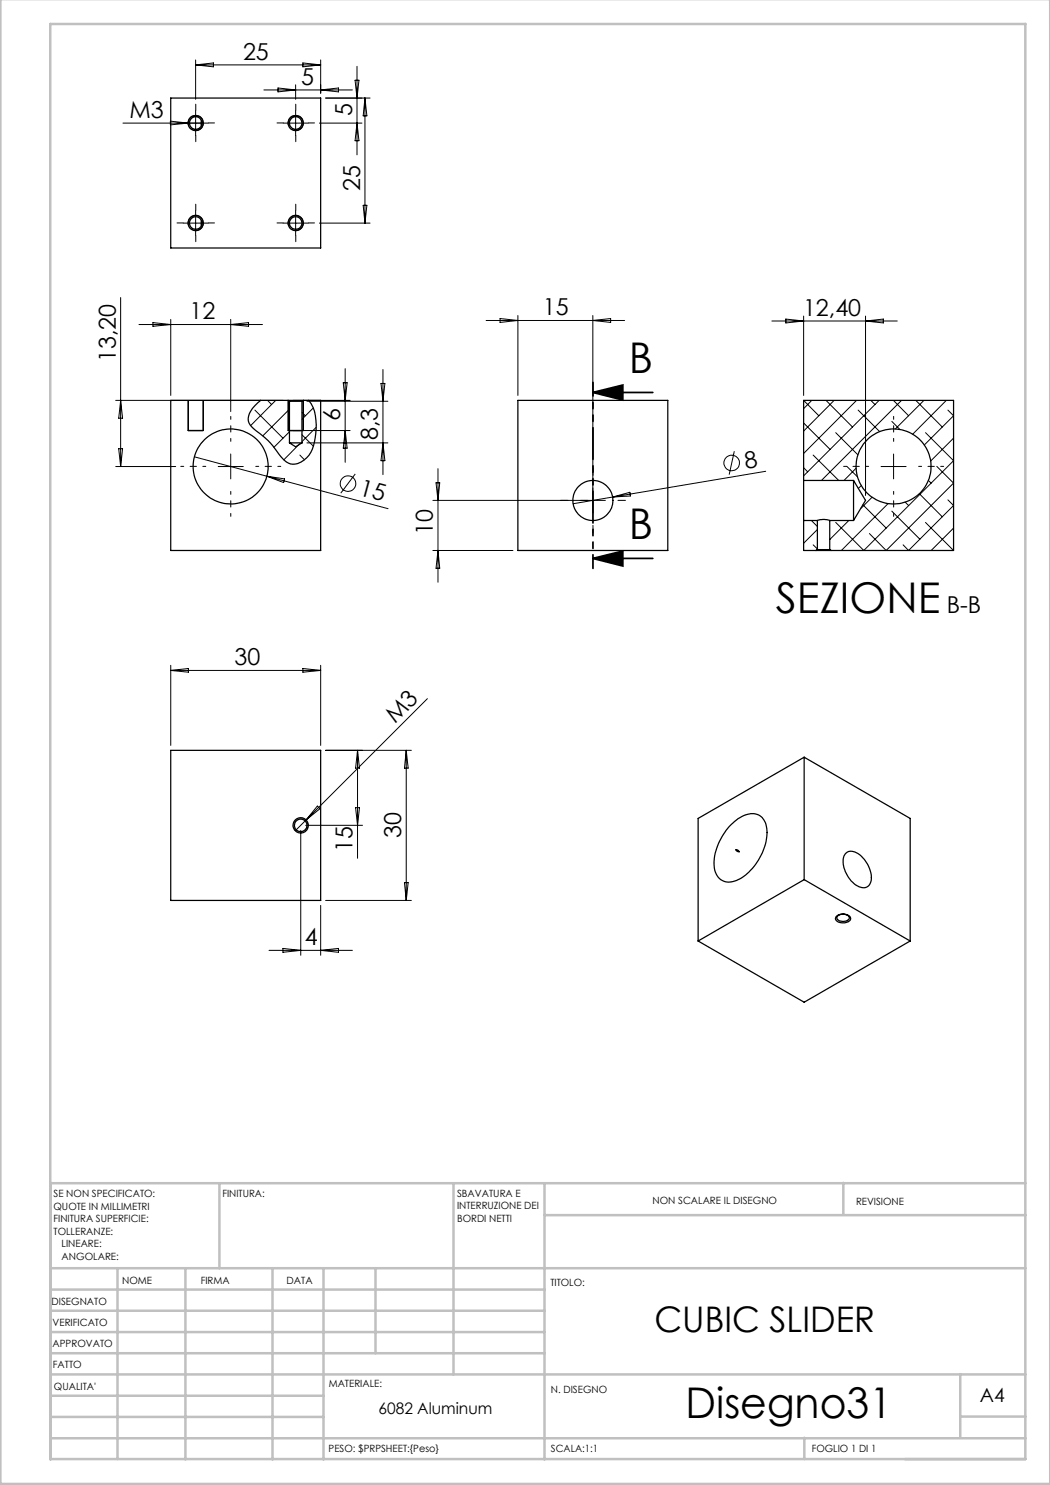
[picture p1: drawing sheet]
<svg xmlns="http://www.w3.org/2000/svg" width="210mm" height="297mm" viewBox="0 0 210 297" stroke-linecap="round" stroke-linejoin="round" font-family="sans-serif">
<g fill="none" stroke="#000" stroke-width=".2">
<path d="M39.1 12v7.9M39.1 13h25M39.1 13l3.6-.4v.8zM52.8 18h17.7M55.6 17.6l3.5 .4-3.5 .4zM59.1 17v2.9M60.6 12.6l3.5 .4-3.5 .4zM64.1 12v6.6M64.1 18l3.6-.4v.8zM65.1 19.6h8.9M71 16h.8l-.4 3.6zM71.4 13.3v17.7"/>
<path d="M73 19.6v25M73 19.6l.4 3.6h-.8zM34.1 24.2l3.5 .4-3.5 .4zM37.7 25a1.51 1.51 0 0 1 1.3-1.9 1.51 1.51 0 0 1 1.6 1.6 1.51 1.51 0 0 1-1.9 1.4M39.1 22.1v5M41.6 24.6h-17M56.6 24.6h5M57.7 25a1.51 1.51 0 0 1 1.3-1.9 1.51 1.51 0 0 1 1.6 1.6 1.51 1.51 0 0 1-1.9 1.4M59.1 22.1v5M63.9 24.6h8.5M71.4 24.6l.4 3.5h-.8zM24.1 59.5v33.8"/>
<path d="M36.7 44.6h4.9M37.7 45a1.51 1.51 0 0 1 1.3-1.9 1.51 1.51 0 0 1 1.6 1.6 1.51 1.51 0 0 1-1.9 1.4M39.1 42.1v5M56.6 44.6h5M57.7 45a1.51 1.51 0 0 1 1.3-1.9 1.51 1.51 0 0 1 1.6 1.6 1.51 1.51 0 0 1-1.9 1.4M59.1 42.1v5M63.9 44.6h10.1M72.6 41.1h.8l-.4 3.5zM27.8 64.9h24.7M30.6 64.5l3.5 .4-3.5 .4zM34.1 63.9v15.2M46.1 63.9v18.4"/>
<path d="M46.1 64.9l3.6-.4v.8zM68.7 76.5h.7l-.4 3.6zM69 73.7v18.8M76.2 76.7h.8l-.4 3.6zM76.6 73.9v21M97.2 64.1h27.7M100 63.7l3.6 .4-3.6 .4zM103.6 63.1v16M118.6 63.1v39.5M118.6 64.1l3.5-.4v.8zM154.4 64.2h25.1M157.2 63.8l3.5 .4-3.5 .4z"/>
<path d="M160.7 63.2v15.9M173.1 63.2v35.9M173.1 64.2l3.6-.4v.8zM23.1 93.3h12M23.1 80.1h33.5M23.7 89.7h.8l-.4 3.6zM24.1 80.1l.4 3.5h-.8zM37.6 80.1v6M38.9 91.4l14.5 3.8M40.6 80.1v6M43.6 93.3h5M46.1 90.8v5"/>
<path d="M51 82l5.6 5.6M53.4 95.2l24.2 6.5M53.4 95.2l3.5 .6-.2 .7zM53.5 80.1l.8 .8M55.1 80.1l-5 5M57.6 80.1v6M57.7 84.3l.2 .2M57.9 81.8l-5.3 5.4M57.9 86.4l-3.1 3.1M58.6 80.1h11.4M58.6 86.1h11.4M59.7 89l-2.9 3"/>
<path d="M60 91l.9 1M60.4 87l2.3 2.2M60.4 82.5l.7 .6M60.6 80.1v6M61.4 80.3h16.2M61.4 88.6h16.2M62.7 81.6l-2.3 2.3M63.2 85.5l-2.8 2.8M69 86.1l.4 3.5h-.7zM71 94.8l-2.8 3.8M76.6 88.6l.4 3.5h-.8zM87.2 96.6h.7l-.3 3.5z"/>
<path d="M87.6 93.7v22.7M122.5 99.4l-7.9 1.3M122.5 99.4l3.5-.9 .1 .7zM146.9 90.2l-1.1 4.7M153.1 94.3l-30.6 5.1M160.7 93.6l.8 .8M160.7 84.6l5.3 5.3M160.7 80.1l3.1 3M162.3 80.1l-1.6 1.6M162.6 91l5.1 5.1M165.2 80.1l5.3 5.3M166.8 80.1l-6.1 6.1"/>
<path d="M167.1 86.5l4.5 4.5M169.4 93.3l2.1 2.1M171.2 93.7l-2.4 2.4M171.3 80.1l-10.6 10.6M171.6 82l4.3 4.3M172.3 97.1l-.6 .6M174.2 80.1l.8 .8M174.4 99.4l-2.3 2.3M175.8 80.1l-15.1 15.1M176.2 93.3h5M178.4 84.3l1.6 1.6M178.7 80.1l3 3"/>
<path d="M178.7 90.8v5M180.3 80.1l-16 16M183.2 80.1l5.3 5.3M183.9 98.7l4.6 4.7M184.8 80.1l-5.7 5.7M185.1 86.5l5.6 5.6-17.9 18-5.7-5.6M185.7 96.1l.5 .5M187.4 93.3l3.3 3.3-13.5 13.5-3.3-3.4M189.3 80.1l-6.8 6.8M189.6 82l1.1 1.1-5.8 5.9M189.6 100l1.1 1.1-9 9-1.1-1.1M190.7 87.6l-4.6 4.6"/>
<path d="M86.6 100.1h34.5M86.6 110.1h16M87.6 110.1l.3 3.6h-.7zM160.8 104.1l-.1 .1M162.3 104.1l1.2 1.2M162.6 109l.9 .8M163.5 105.9l-2.8 2.8M165.9 107.8h.1M169.8 104.1l-3.9 3.8M172.6 101l4.6 4.6M177.6 100.7l-9.3 9.4M178.4 102.2l5.6 5.6"/>
<path d="M181 100.4l.7 .7M185.1 104.5l5.6 5.6M190.7 105.6l-4.5 4.5M34.1 133.1v16M34.1 134.1h30M34.1 134.1l3.6-.4v.7zM60.6 133.7l3.5 .4-3.5 .3zM64.1 133.1v16M85.5 139.7l-26.4 26.5M65.1 150.1h17.2M71.5 150.1l.4 3.5h-.8zM71.5 150.1v21.6"/>
<path d="M81.2 150.1v30M81.2 150.1l.4 3.5h-.7zM60.1 166.1v25M61.1 165.1h11.4M63.5 161.2l.5 .5-2.8 2.3zM71.1 161.5h.8l-.4 3.6zM80.9 176.5h.7l-.4 3.6zM53.8 190.1h16.7M56.6 189.7l3.5 .4-3.5 .4zM64.1 181.1v10M64.1 190.1l3.6-.4v.8zM65.1 180.1h17.2"/>
<circle cx="69.6" cy="96.7" r="1.56"/>
<circle cx="146.3" cy="92.6" r="1.56"/>
</g>
<path d="M118.6 78.5l6-1.5v3zM118.6 78.5h12M118.6 111.7l6-1.5v3zM118.6 111.7h12" fill="none" stroke="#000" stroke-width=".35"/>
<path d="M41.2 93.3h-5M46.2 88.3v-5M46.2 98.3v5M51.2 93.3h5M173.7 93.3h-5M178.7 88.3v-5M178.7 98.3v5M183.7 93.3h5" fill="none" stroke="#000" stroke-width=".2" stroke-dasharray="15.2 1.3 1.3 1.3" stroke-dashoffset="14.6"/>
<g fill="none" stroke="#000" stroke-width=".2" stroke-dasharray="15.2 1.3 1.3 1.3">
<path d="M36.7 24.6h-1.3M39.2 22.1v-1.3M39.2 27.1v1.2M41.7 24.6h1.2M56.7 24.6h-1.3M59.2 22.1v-1.3M59.2 27.1v1.2M61.7 24.6h1.2M36.7 44.6h-1.3M39.2 42.1v-1.3M39.2 47.1v1.2M41.7 44.6h1.2"/>
<path d="M56.7 44.6h-1.3M59.2 42.1v-1.3M59.2 47.1v1.2M61.7 44.6h1.2M118.6 95.1v-1.5M113.6 100.1h-1.5M118.6 105.1v1.5M123.6 100.1h1.5"/>
</g>
<path d="M118.6 76.5v37.2" fill="none" stroke="#000" stroke-width=".35" stroke-dasharray="6.3 1.3 1.3 1.3 1.3 1.3" stroke-dashoffset="3.6"/>
<g fill="none" stroke="#c0c0c0" stroke-width=".5">
<path d="M.1 -.1v296.9h209.9v-296.9M10.1 4.8h195v287h-195zM43.9 236.6v17M90.7 236.6v38.3M108.9 236.6v55.3M168.7 236.6v6.3M205.1 236.6h-195v55.3M10.1 253.6h195M10.1 257.9h98.8M23.5 253.6v38.2M37.1 253.6v38.3M54.5 253.6v38.3"/>
<path d="M64.7 253.6v38.3M75.1 253.6v17M108.9 243h96.2M10.1 270.6h98.8M10.1 266.4h98.8M10.1 262.1h98.8M10.1 279.1h54.6M10.1 274.9h195M192.1 274.8v12.7M10.1 287.7h195M10.1 283.4h54.6M160.9 287.5v4.3"/>
<path d="M192.1 283.3h13"/>
</g>
<g fill="none" stroke="#000" stroke-width=".25">
<path d="M34.1 19.6h30v30h-30zM40.3 24.1v1M40.3 44.1v1M37.6 86.1h3M52.1 80.1l-.6 .5a4.4 4.4 0 0 0-1.8 3.6 5.2 5.2 0 0 0 2.3 2.5 18.9 18.9 0 0 1 4.3 4.7 2.89 2.89 0 0 0 4.5 .6 6.9 6.9 0 0 0 2.3-5.3 8.7 8.7 0 0 0-1.4-6.6M57.6 80.1h3.1M57.6 80.1h-23.5v30h30v-30h-3.4M57.6 80.1l.3 .2M57.6 86.1h3M57.9 88.6h2.5M57.9 80.3h2.5M57.9 80.3v8.3"/>
<path d="M57.9 88.6l1.2 .8 1.3-.8M60.4 80.3v8.3M60.7 80.1l-.3 .2M103.6 80.1h30v30h-30zM160.7 96.1v8M160.7 96.1v-16h30v30h-24.5M160.7 96.1h10M170.7 96.1v8M170.7 96.1l2.4 4-2.4 4M160.7 104.1v6h2.5M160.7 104.1h2.8M163.2 110.1h3"/>
<path d="M163.5 104.1a3.7 3.7 0 0 1 2.4 0M163.5 109.9h2.4M163.5 104.1v5.8M163.5 109.9l-.3 .2M165.9 104.1h4.8M165.9 104.1v5.8M165.9 109.9l.3 .2M34.1 150.1h30v30h-30zM160.8 151.4l-21.2 12.3v24.5M160.8 151.4v24.5M160.8 151.4l21.2 12.3v24.5M145.9 165.3a6.2 6.2 0 0 1 5.2-2.5 3.4 3.4 0 0 1 2.3 3.7 11.5 11.5 0 0 1-6.1 9.6 3 3 0 0 1-4.5-2.9 11.5 11.5 0 0 1 3.1-7.9z"/>
<path d="M147.2 170h.3l.3 .4-.3-.1zM160.8 175.9l-21.2 12.3M160.8 175.9l21.2 12.3M169.1 170.8a1.95 1.95 0 0 1 2.7 .1 5.9 5.9 0 0 1 2.4 5.5 1.61 1.61 0 0 1-2.6 .8 5.8 5.8 0 0 1-2.8-6zM139.6 188.2l21.2 12.2 21.2-12.2M167.2 183.3a1.94 1.94 0 0 1 2.9 .3 1.29 1.29 0 0 1-1.7 1 1.06 1.06 0 0 1-1.3-1.1zM167.4 183.3a1.58 1.58 0 0 1 2.5 .2 1.43 1.43 0 0 1-2.3 .5l-.2-.3z"/>
<circle cx="39.1" cy="24.6" r="1.53"/>
<circle cx="39.1" cy="24.6" r="1.24"/>
<circle cx="59.1" cy="24.6" r="1.53"/>
<circle cx="59.1" cy="24.6" r="1.24"/>
<circle cx="39.1" cy="44.6" r="1.53"/>
<circle cx="39.1" cy="44.6" r="1.24"/>
<circle cx="59.1" cy="44.6" r="1.53"/>
<circle cx="59.1" cy="44.6" r="1.24"/>
<circle cx="46.1" cy="93.3" r="7.5"/>
<circle cx="178.7" cy="93.3" r="7.5"/>
<circle cx="118.6" cy="100.1" r="4"/>
<circle cx="60.1" cy="165.1" r="1.53"/>
<circle cx="60.1" cy="165.1" r="1.26"/>
</g>
<path d="M118.6 78.5l6-1.5v3zM118.6 111.7l6-1.5v3z" fill="#000"/>
<g font-size="8.5">
<text x="125.7" y="74.7">B</text>
<text x="125.7" y="107.9">B</text>
<text x="155.2" y="122.6">SEZIONE</text>
<text x="137.1" y="283.5">Disegno31</text>
</g>
<text font-size="7.1" x="130.9" y="266.4">CUBIC SLIDER</text>
<g font-size="4.7">
<text x="48.6" y="12">25</text>
<text x="60.2" y="16.9">5</text>
<text x="25.9" y="23.7">M3</text>
<text x="70.4" y="23.2" transform="rotate(-90 70.4 23.2)">5</text>
<text x="72" y="38.2" transform="rotate(-90 72 38.2)">25</text>
<text x="37.9" y="63.9">12</text>
<text x="108.6" y="63.1">15</text>
<text x="160.6" y="63.2">12,40</text>
<text x="23.1" y="72.4" transform="rotate(-90 23.1 72.4)">13,20</text>
<text x="68" y="84.2" transform="rotate(-90 68 84.2)">6</text>
<text x="75.6" y="88" transform="rotate(-90 75.6 88)">8,3</text>
<text x="149.2" y="93.8" transform="rotate(-10 149.2 93.8)">8</text>
<text x="71.7" y="99" transform="rotate(15 71.7 99)">15</text>
<text x="86.6" y="107" transform="rotate(-90 86.6 107)">10</text>
<text x="189.4" y="122.6">B-B</text>
<text x="46.9" y="133">30</text>
<text x="79" y="144.8" transform="rotate(-45 79 144.8)">M3</text>
<text x="80.3" y="167.6" transform="rotate(-90 80.3 167.6)">30</text>
<text x="70.5" y="170.4" transform="rotate(-90 70.5 170.4)">15</text>
<text x="60.9" y="189">4</text>
</g>
<text font-size="3.9" x="196" y="280.4">A4</text>
<text font-size="3.2" x="75.7" y="282.8">6082 Aluminum</text>
<g font-size="2">
<text x="10.7" y="239.5">SE NON SPECIFICATO:</text>
<text x="44.5" y="239.5">FINITURA:</text>
<text x="91.4" y="239.4">SBAVATURA E</text>
<text x="10.7" y="242">QUOTE IN MILLIMETRI</text>
<text x="10.7" y="244.5">FINITURA SUPERFICIE:</text>
<text x="91.4" y="241.9">INTERRUZIONE DEI</text>
<text x="91.4" y="244.4">BORDI NETTI</text>
<text x="130.5" y="240.8">NON SCALARE IL DISEGNO</text>
<text x="171.2" y="241">REVISIONE</text>
<text x="10.7" y="247">TOLLERANZE:</text>
<text x="12.3" y="249.5">LINEARE:</text>
<text x="12.3" y="252">ANGOLARE:</text>
<text x="24.4" y="256.9">NOME</text>
<text x="40.1" y="256.8">FIRMA</text>
<text x="57.3" y="256.8">DATA</text>
<text x="110.1" y="257.1">TITOLO:</text>
<text x="10.3" y="260.9">DISEGNATO</text>
<text x="10.5" y="269.3">APPROVATO</text>
<text x="10.5" y="265.2">VERIFICATO</text>
<text x="10.6" y="273.6">FATTO</text>
<text x="10.8" y="278">QUALITA'</text>
<text x="65.8" y="277.4">MATERIALE:</text>
<text x="110.2" y="278.5">N. DISEGNO</text>
<text x="65.7" y="290.4">PESO: $PRPSHEET:{Peso}</text>
<text x="110.2" y="290.5">SCALA:1:1</text>
<text x="162.4" y="290.4">FOGLIO 1 DI 1</text>
</g>
</svg>
